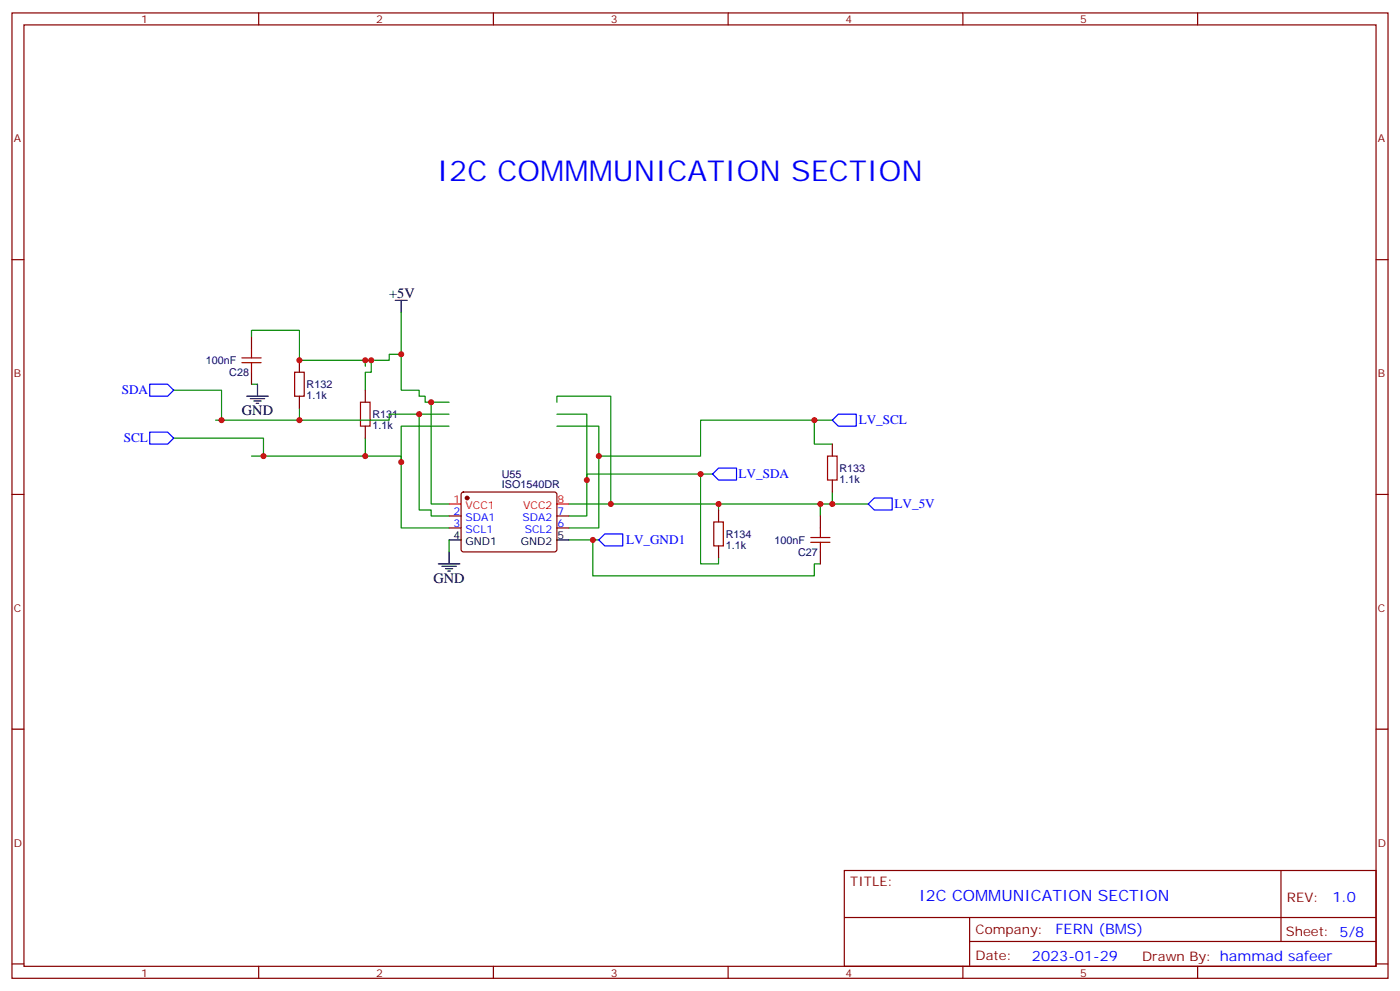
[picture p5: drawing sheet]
<svg xmlns="http://www.w3.org/2000/svg" width="412mm" height="292mm" viewBox="0 0 412 292" stroke-linecap="round" stroke-linejoin="round" font-family="sans-serif">
<g fill="none" stroke="#870000" stroke-width=".35">
<path d="M3.5 3.8h405.4v284.3h-405.4zM7.1 7.3h398.2v277.3h-398.2zM76.2 3.8v3.5M145.3 3.8v3.5M214.5 3.8v3.5M283.6 3.8v3.5M352.8 3.8v3.5M3.5 76.5h3.6M405.3 76.5h3.6M74.1 99.1v3.5M74.1 109.6v3.6M88.2 106.1v3.5"/>
<path d="M88.2 116.7v3.5M107.6 114.9v3.6M107.6 125.5v3.5M245.2 130.8v3.5M3.5 145.6h3.6M132.3 152h3.5M132.3 155.5h3.5M136.1 145.1l.4-.2 27.1 .1 .4 .6v16.5l-.7 .5-27-.1-.5-.6v-16.3zM164 152h3.6M164 155.5h3.6M211.7 150.2v3.5M241.7 152v3.5"/>
<path d="M245.2 141.4v3.5M405.3 145.6h3.6M211.7 160.8v3.5M241.7 162.6v3.5M3.5 214.8h3.6M405.3 214.8h3.6M248.7 256.4h156.6v28.2h-156.6zM377.3 256.4v20.9M248.7 270.2h156.5M285.6 277.3h119.6M285.6 270.2v14.2M3.5 283.9h3.6"/>
<path d="M76.2 284.6v3.5M145.3 284.6v3.5M214.5 284.6v3.5M283.6 284.6v3.5M352.8 284.6v3.5M405.3 283.9h3.6"/>
</g>
<g fill="none" stroke="#008700" stroke-width=".35">
<path d="M74.1 99.1v-1.8h14.1v8.8h26.5v-1.7h3.5M118.2 92v22.9h5.3v1.8h1.7v1.8h7.1M51.2 114.9h14.1v8.9M74.1 113.2h1.7M107.6 106.1v1.8M109.4 106.1v3.5h-1.8v5.3M127 118.5v29.9h5.3M164 118.5v-1.8h15.9v31.7M51.2 129h26.4v5.3M74.1 134.3h44.1v1.8M88.2 120.2v3.6M107.6 129v5.3"/>
<path d="M123.5 122h-8.8v1.8h-51.2M132.3 125.5h-14.1v30h14.1M132.3 122h-8.8v28.2h3.5v1.8h5.3M164 125.5h12.4v30h-8.8M164 122h8.9v30h-5.3M206.4 139.6v26.5h5.3v-1.8M209.9 139.6h-37v1.8M239.9 123.8v7h5.3M245.2 123.8h-38.8v10.5h-30M132.3 159v3.6M167.6 148.4h88.2M167.6 159h8.8"/>
<path d="M174.6 159v10.6h65.3v-3.5h1.8M211.7 148.4v1.8M241.7 148.4v3.6M245.2 144.9v3.5"/>
</g>
<path d="M44.1 113.2h5.3l1.8 1.7-1.8 1.8h-5.3zM44.1 127.3h5.3l1.8 1.7-1.8 1.8h-5.3zM209.9 139.6l1.8-1.7h5.3v3.5h-5.3zM245.2 123.8l1.7-1.8h5.3v3.5h-5.3zM176.4 159l1.8-1.7h5.2v3.5h-5.2zM255.8 148.4l1.7-1.7h5.3v3.5h-5.3z" fill="none" stroke="#00f" stroke-width=".35"/>
<g fill="none" stroke="#000" stroke-width=".35">
<path d="M116.4 88.5h3.5M118.2 88.5v3.5M72.7 116.7h6.3M73.7 117.4h4.3M74.8 118.1h2.1M75.5 118.8h.7M75.8 113.2v3.5M132.3 159h3.5M164 159h3.6M129.1 166.1h6.4M130.2 166.8h4.2M131.2 167.5h2.1"/>
<path d="M131.9 168.2h.7M132.3 162.6v3.5"/>
</g>
<path d="M71.3 106.8h5.6M71.3 105.4h5.6M74.1 102.6v2.8M74.1 106.8v2.8M86.8 109.6h2.8v7.1h-2.8zM106.2 118.5h2.8v7h-2.8zM243.8 134.3h2.8v7.1h-2.8zM210.3 153.7h2.8v7.1h-2.8zM238.8 159.7h5.7M238.8 158.3h5.7M241.7 155.5v2.8M241.7 159.7v2.9" fill="none" stroke="#a10000" stroke-width=".35"/>
<circle cx="137.6" cy="146.7" r=".53" fill="#870000" stroke="#870000" stroke-width=".35"/>
<path d="M132.3 148.4h3.5M164 148.4h3.6" fill="none" stroke="#f00" stroke-width=".35"/>
<g fill="#c00">
<circle cx="77.6" cy="134.3" r=".88"/>
<circle cx="65.3" cy="123.8" r=".88"/>
<circle cx="88.2" cy="106.1" r=".88"/>
<circle cx="174.6" cy="159" r=".88"/>
<circle cx="241.7" cy="148.4" r=".88"/>
<circle cx="206.4" cy="139.6" r=".88"/>
<circle cx="211.7" cy="148.4" r=".88"/>
<circle cx="245.2" cy="148.4" r=".88"/>
<circle cx="239.9" cy="123.8" r=".88"/>
<circle cx="179.9" cy="148.4" r=".88"/>
<circle cx="109.4" cy="106.1" r=".88"/>
<circle cx="107.6" cy="106.1" r=".88"/>
<circle cx="88.2" cy="123.8" r=".88"/>
<circle cx="118.2" cy="104.4" r=".88"/>
<circle cx="107.6" cy="134.3" r=".88"/>
<circle cx="118.2" cy="136.1" r=".88"/>
<circle cx="123.5" cy="122" r=".88"/>
<circle cx="176.4" cy="134.3" r=".88"/>
<circle cx="172.9" cy="141.4" r=".88"/>
<circle cx="127" cy="118.5" r=".88"/>
</g>
<text font-size="8.5" fill="#00f" x="128.8" y="53.2">I2C COMMMUNICATION SECTION</text>
<text font-size="4.6" fill="#00f" x="270.8" y="265.4">I2C COMMUNICATION SECTION</text>
<g font-size="4.2">
<text x="114.7" y="87.8">+5V</text>
<text x="71.3" y="122.3">GND</text>
<text x="127.7" y="171.7">GND</text>
</g>
<g font-size="4.2" fill="#00f">
<text x="392.5" y="265.7">1.0</text>
<text x="310.9" y="275.2">FERN (BMS)</text>
<text x="304" y="283">2023-01-29</text>
</g>
<g font-size="3.9" fill="#00f">
<text x="35.9" y="116.1">SDA</text>
<text x="252.9" y="125">LV_SCL</text>
<text x="36.5" y="130.3">SCL</text>
<text x="217.6" y="140.8">LV_SDA</text>
<text x="263.5" y="149.7">LV_5V</text>
<text x="184.4" y="160.3">LV_GND1</text>
</g>
<g font-size="3.9" fill="#800">
<text x="250.5" y="261">TITLE:</text>
<text x="379.1" y="265.7">REV:</text>
<text x="287.4" y="275.2">Company:</text>
<text x="378.7" y="275.8">Sheet: 5/8</text>
<text x="287.4" y="282.9">Date:</text>
<text x="336.4" y="282.9">Drawn By: hammad safeer</text>
</g>
<g font-size="3.2" fill="#800">
<text x="41.6" y="6.8">1</text>
<text x="110.8" y="6.8">2</text>
<text x="179.9" y="6.8">3</text>
<text x="249.1" y="6.8">4</text>
<text x="318.2" y="6.8">5</text>
<text x="4.1" y="41.9">A</text>
<text x="405.9" y="41.9">A</text>
<text x="4.1" y="111.1">B</text>
<text x="405.9" y="111.1">B</text>
<text x="4.1" y="180.2">C</text>
<text x="405.9" y="180.2">C</text>
<text x="4.1" y="249.3">D</text>
<text x="405.9" y="249.3">D</text>
<text x="41.6" y="287.6">1</text>
<text x="110.8" y="287.6">2</text>
<text x="179.9" y="287.6">3</text>
<text x="249.1" y="287.6">4</text>
<text x="318.2" y="287.6">5</text>
</g>
<g font-size="3.2" fill="#000080">
<text x="60.6" y="107.2">100nF</text>
<text x="67.5" y="110.8">C28</text>
<text x="90.3" y="117.5">1.1k</text>
<text x="90.3" y="114.3">R132</text>
<text x="109.7" y="123.2">R131</text>
<text x="109.7" y="126.3">1.1k</text>
<text x="147.8" y="143.9">ISO1540DR</text>
<text x="147.8" y="140.7">U55</text>
<text x="247.3" y="142.2">1.1k</text>
<text x="247.3" y="139">R133</text>
<text x="213.8" y="161.6">1.1k</text>
<text x="213.8" y="158.4">R134</text>
<text x="228.2" y="160.1">100nF</text>
<text x="235.1" y="163.7">C27</text>
</g>
<g font-size="3.2" fill="#f00">
<text x="133.6" y="148.1">1</text>
<text x="137.1" y="149.9">VCC1</text>
<text x="154.1" y="149.9">VCC2</text>
<text x="164.2" y="148.1">8</text>
</g>
<g font-size="3.2" fill="#00f">
<text x="133.6" y="151.6">2</text>
<text x="133.6" y="155.2">3</text>
<text x="137.1" y="153.4">SDA1</text>
<text x="153.9" y="153.4">SDA2</text>
<text x="164.2" y="155.2">6</text>
<text x="164.2" y="151.6">7</text>
<text x="137.1" y="156.9">SCL1</text>
<text x="154.6" y="156.9">SCL2</text>
</g>
<g font-size="3.2">
<text x="133.6" y="158.7">4</text>
<text x="137.1" y="160.4">GND1</text>
<text x="153.4" y="160.4">GND2</text>
<text x="164.2" y="158.7">5</text>
</g>
</svg>
